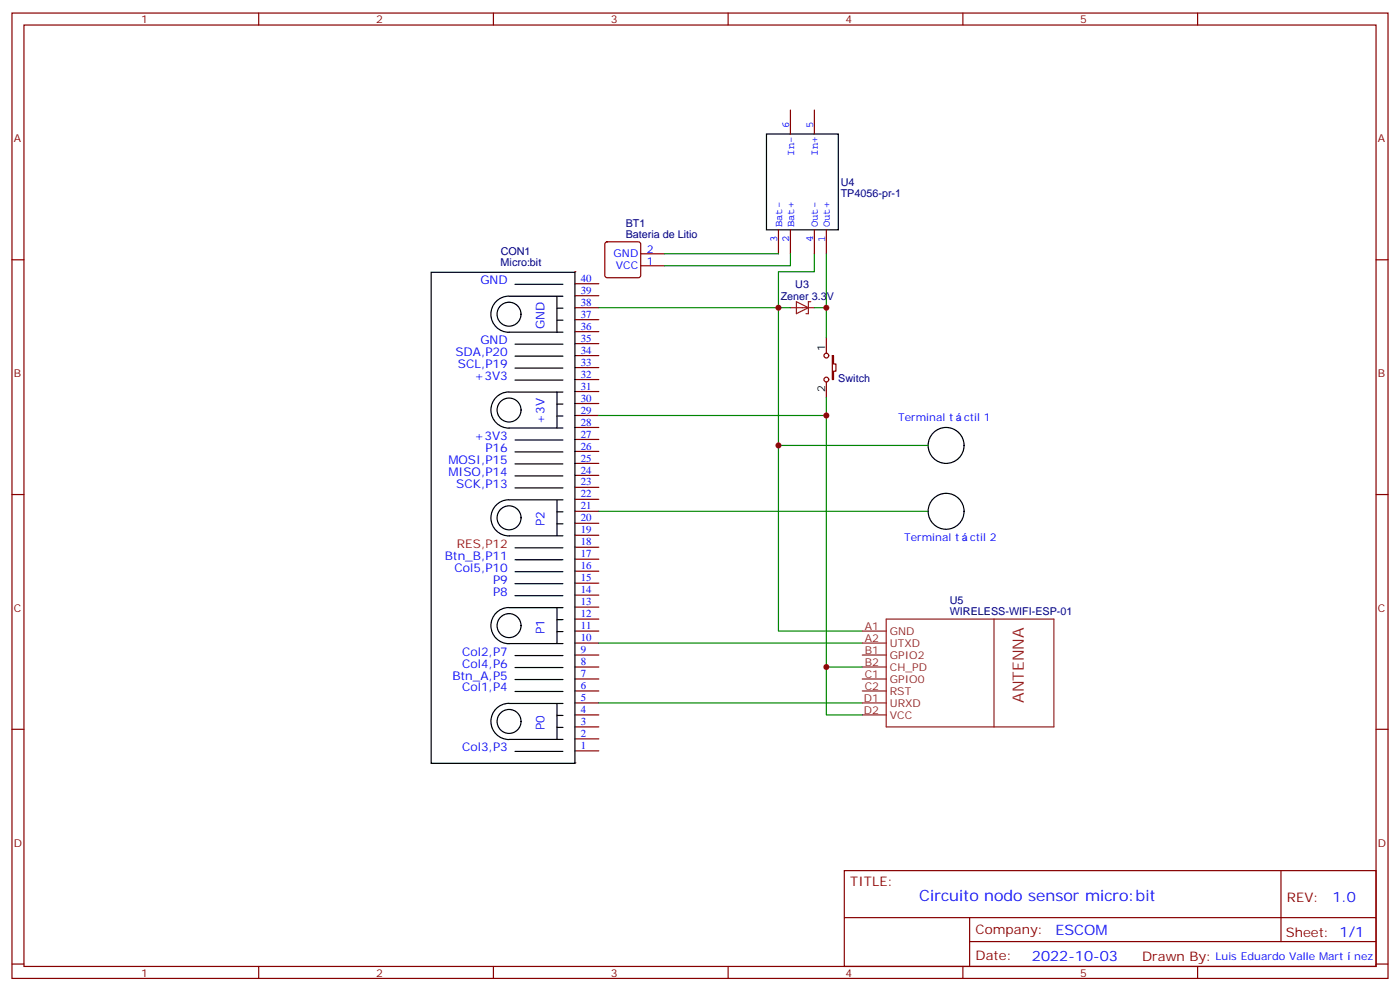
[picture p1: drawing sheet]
<svg xmlns="http://www.w3.org/2000/svg" width="412mm" height="292mm" viewBox="0 0 412 292" stroke-linecap="round" stroke-linejoin="round" font-family="sans-serif">
<g fill="none" stroke="#870000" stroke-width=".35">
<path d="M3.5 3.8h405.4v284.4h-405.4zM7.1 7.4h398.2v277.3h-398.2zM76.2 3.8v3.6M145.3 3.8v3.6M214.5 3.8v3.6M283.6 3.8v3.6M352.8 3.8v3.6M3.5 76.5h3.6M178.4 71.4l.5-.2h9.1l.5 .2 .2 .5v9.2l-.2 .5-.5 .2h-9.1l-.5-.2-.2-.5v-9.2zM188.7 78.3h7.1M188.7 74.8h7.1M405.3 76.5h3.6"/>
<path d="M169.3 83.6h7.1M169.3 87.1h7.1M169.3 90.6h7.1M169.3 94.2h7.1M169.3 97.7h7.1M243.4 99.4v4.6M169.3 101.2h7.1M169.3 104.7h7.1M169.3 108.3h7.1M169.3 111.8h7.1M169.3 115.3h7.1M169.3 118.9h7.1"/>
<path d="M243.4 112.5v4.6M245.2 104.7h.3v2.5h.7v2.1h-.7v2.5h-.3zM169.3 122.4h7.1M169.3 125.9h7.1M169.3 129.4h7.1M169.3 133h7.1M169.3 136.5h7.1M3.5 145.7h3.6M169.3 140h7.1M169.3 143.5h7.1M169.3 147.1h7.1M169.3 150.6h7.1"/>
<path d="M169.3 154.1h7.1M169.3 157.7h7.1M405.3 145.7h3.6M169.3 161.2h7.1M169.3 164.7h7.1M169.3 168.2h7.1M169.3 171.8h7.1M169.3 175.3h7.1M169.3 178.8h7.1M169.3 182.4h7.1M169.3 185.9h7.1M169.3 189.4h7.1"/>
<path d="M169.3 192.9h7.1M169.3 196.5h7.1M169.3 200h7.1M3.5 214.8h3.6M169.3 203.5h7.1M169.3 207h7.1M169.3 210.6h7.1M169.3 214.1h7.1M169.3 217.6h7.1M405.3 214.8h3.6M169.3 221.2h7.1M248.7 256.4h156.6v28.3h-156.6z"/>
<path d="M377.3 256.5v20.8M248.7 270.3h156.5M285.6 277.3h119.6M285.6 270.3v14.1M3.5 284h3.6M76.2 284.7v3.5M145.3 284.7v3.5M214.5 284.7v3.5M283.6 284.7v3.5M352.8 284.7v3.5M405.3 284h3.6"/>
<circle cx="243.4" cy="111.8" r=".71"/>
<circle cx="243.4" cy="104.7" r=".71"/>
</g>
<path d="M232.8 90.6h7.1M234.6 88.9l3.5 1.7-3.5 1.8zM238.8 88.9h-.7v3.5h-.7" fill="none" stroke="#8c2424" stroke-width=".35"/>
<g fill="#870000">
<circle cx="169.3" cy="80" r=".18"/>
<circle cx="169.3" cy="224.7" r=".18"/>
</g>
<g fill="none" stroke="#000" stroke-width=".35">
<path d="M225.8 39.5h21.1v28.2h-21.1zM127 80.2h42.3v144.6h-42.3zM149.9 87.2a5.3 5.3 0 0 0-5.3 5.4 5.3 5.3 0 0 0 5.4 5.3M149.9 97.8h15.9M149.9 87.3h15.9M151.7 83.7h14.1M164.1 94.3h1.7M164.1 90.8h1.7M164.1 87.3v10.5M149.9 115.4a5.3 5.3 0 0 0-5.3 5.4 5.3 5.3 0 0 0 5.4 5.3M150 115.5h15.8M151.7 101.4h14.1"/>
<path d="M151.7 104.9h14.1M151.7 108.4h14.1M151.7 112h14.1M164.1 115.5v10.6M164.1 119h1.7M150 126.1h15.8M151.7 129.6h14.1M151.7 133.1h14.1M151.7 136.6h14.1M164.1 122.5h1.7M149.9 147.2a5.3 5.3 0 0 0-5.3 5.4 5.3 5.3 0 0 0 5.4 5.3M150 147.2h15.8"/>
<path d="M150 157.8h15.8M151.7 140.2h14.1M151.7 143.7h14.1M164.1 147.2v10.6M164.1 150.8h1.7M164.1 154.3h1.7M149.9 178.9a5.3 5.3 0 0 0-5.3 5.4 5.3 5.3 0 0 0 5.4 5.3M150 179h15.8M151.7 161.3h14.1M151.7 164.9h14.1M151.7 168.4h14.1M151.7 171.9h14.1"/>
<path d="M151.7 175.5h14.1M164.1 179v10.6M150 189.6h15.8M151.7 196.6h14.1M151.7 193.1h14.1M164.1 182.5h1.7M164.1 186h1.7M149.9 207.2a5.3 5.3 0 0 0-5.3 5.4 5.3 5.3 0 0 0 5.4 5.2M150 207.2h15.8M150 217.8h15.8M151.7 203.7h14.1M151.7 200.1h14.1"/>
<path d="M164.1 207.2v10.6M164.1 210.7h1.7M164.1 214.3h1.7M151.7 221.3h14.1"/>
<circle cx="149.9" cy="92.5" r="3.5"/>
<circle cx="150" cy="120.8" r="3.5"/>
<circle cx="278.7" cy="131.2" r="5.3"/>
<circle cx="150" cy="152.5" r="3.5"/>
<circle cx="278.7" cy="150.6" r="5.3"/>
<circle cx="150" cy="184.3" r="3.5"/>
<circle cx="150" cy="212.5" r="3.5"/>
</g>
<g fill="none" stroke="#008700" stroke-width=".35">
<path d="M195.8 74.8h33.5M232.8 74.8v3.5h-37M239.9 74.8v5.2h-10.6v10.6h3.5M243.4 74.8v15.8h-3.5M176.4 90.6h52.9v95.3h24.7M243.4 90.6v8.8M243.4 117.1v5.3h-67M229.3 131.2h44.1M243.4 122.4v88.2h10.6M176.4 150.6h97M176.4 189.4h77.6M243.4 196.5h10.6"/>
<path d="M176.4 207h77.6"/>
</g>
<path d="M232.8 32.4v7.1M239.9 32.4v7.1M229.3 67.7v7.1M232.8 67.7v7.1M239.9 67.7v7.1M243.4 67.7v7.1" fill="none" stroke="#870000" stroke-width=".35"/>
<path d="M254 185.9h7.1M254 189.4h7.1M254 192.9h7.1M254 196.5h7.1M254 200h7.1M261.1 182.4h49.3v31.7h-49.3zM292.8 182.4v31.7M254 203.5h7.1M254 207h7.1M254 210.6h7.1" fill="none" stroke="#8c2424" stroke-width=".35"/>
<g fill="#c00">
<circle cx="243.4" cy="122.4" r=".88"/>
<circle cx="243.4" cy="196.5" r=".88"/>
<circle cx="229.3" cy="90.6" r=".88"/>
<circle cx="243.4" cy="90.6" r=".88"/>
<circle cx="229.3" cy="131.2" r=".88"/>
</g>
<text font-size="4.6" fill="#8d2323" x="301.6" y="207" transform="rotate(-90 301.6 207)">ANTENNA</text>
<text font-size="4.6" fill="#00f" x="270.8" y="265.5">Circuito nodo sensor micro:bit</text>
<g font-size="4.2" fill="#00f">
<text x="392.5" y="265.7">1.0</text>
<text x="310.9" y="275.3">ESCOM</text>
<text x="304" y="283.1">2022-10-03</text>
</g>
<g font-size="3.9" fill="#800">
<text x="250.5" y="261">TITLE:</text>
<text x="379.1" y="265.7">REV:</text>
<text x="287.4" y="275.2">Company:</text>
<text x="378.7" y="275.8">Sheet: 1/1</text>
<text x="287.4" y="282.9">Date:</text>
<text x="336.4" y="283">Drawn By:</text>
</g>
<g font-size="3.5" fill="#00f">
<text x="141.5" y="83.7">GND</text>
<text x="141.5" y="101.4">GND</text>
<text x="160.4" y="96.9" transform="rotate(-90 160.4 96.9)">GND</text>
<text x="134.2" y="104.9">SDA,P20</text>
<text x="134.9" y="108.4">SCL,P19</text>
<text x="139.8" y="112">+3V3</text>
<text x="160.4" y="124.8" transform="rotate(-90 160.4 124.8)">+3V</text>
<text x="139.8" y="129.6">+3V3</text>
<text x="132.1" y="136.6">MOSI,P15</text>
<text x="143" y="133.1">P16</text>
<text x="132.1" y="140.2">MISO,P14</text>
<text x="134.4" y="143.7">SCK,P13</text>
<text x="160.4" y="155" transform="rotate(-90 160.4 155)">P2</text>
<text x="131" y="164.9">Btn_B,P11</text>
<text x="133.9" y="168.4">Col5,P10</text>
<text x="145.2" y="171.9">P9</text>
<text x="145.2" y="175.5">P8</text>
<text x="160.4" y="186.7" transform="rotate(-90 160.4 186.7)">P1</text>
<text x="136.1" y="193.1">Col2,P7</text>
<text x="136.1" y="196.6">Col4,P6</text>
<text x="133.3" y="200.1">Btn_A,P5</text>
<text x="136.1" y="203.7">Col1,P4</text>
<text x="160.4" y="215" transform="rotate(-90 160.4 215)">P0</text>
<text x="136.1" y="221.3">Col3,P3</text>
</g>
<text font-size="3.5" fill="#f00" x="134.6" y="161.3">RES,P12</text>
<g font-size="3.2" fill="#800">
<text x="41.6" y="6.8">1</text>
<text x="110.8" y="6.8">2</text>
<text x="179.9" y="6.8">3</text>
<text x="249.1" y="6.8">4</text>
<text x="318.2" y="6.8">5</text>
<text x="4.1" y="41.9">A</text>
<text x="405.9" y="41.9">A</text>
<text x="4.1" y="111.1">B</text>
<text x="405.9" y="111.1">B</text>
<text x="4.1" y="180.2">C</text>
<text x="405.9" y="180.2">C</text>
<text x="4.1" y="249.4">D</text>
<text x="405.9" y="249.4">D</text>
<text x="41.6" y="287.7">1</text>
<text x="110.8" y="287.7">2</text>
<text x="179.9" y="287.7">3</text>
<text x="249.1" y="287.7">4</text>
<text x="318.2" y="287.7">5</text>
</g>
<g font-size="3.2" fill="#00f">
<text x="232.5" y="37.7" transform="rotate(-90 232.5 37.7)">6</text>
<text x="239.5" y="37.7" transform="rotate(-90 239.5 37.7)">5</text>
<text x="233.9" y="45.9" transform="rotate(-90 233.9 45.9)">In-</text>
<text x="240.9" y="45.9" transform="rotate(-90 240.9 45.9)">In+</text>
<text x="229" y="71.4" transform="rotate(-90 229 71.4)">3</text>
<text x="230.4" y="67" transform="rotate(-90 230.4 67)">Bat-</text>
<text x="232.5" y="71.4" transform="rotate(-90 232.5 71.4)">2</text>
<text x="233.9" y="67" transform="rotate(-90 233.9 67)">Bat+</text>
<text x="239.5" y="71.4" transform="rotate(-90 239.5 71.4)">4</text>
<text x="240.9" y="67" transform="rotate(-90 240.9 67)">Out-</text>
<text x="243.1" y="71.4" transform="rotate(-90 243.1 71.4)">1</text>
<text x="244.5" y="67" transform="rotate(-90 244.5 67)">Out+</text>
<text x="180.7" y="75.8">GND</text>
<text x="190.5" y="77.9">1</text>
<text x="190.5" y="74.4">2</text>
<text x="171.1" y="83">40</text>
<text x="181.4" y="79.3">VCC</text>
<text x="171.1" y="86.6">39</text>
<text x="171.1" y="90.1">38</text>
<text x="171.1" y="93.6">37</text>
<text x="171.1" y="97.1">36</text>
<text x="171.1" y="100.7">35</text>
<text x="171.1" y="104.2">34</text>
<text x="171.1" y="107.7">33</text>
<text x="171.1" y="111.2">32</text>
<text x="171.1" y="114.8">31</text>
<text x="171.1" y="118.3">30</text>
<text x="171.1" y="121.8">29</text>
<text x="171.1" y="125.4">28</text>
<text x="264.6" y="124.1">Terminal t</text>
<text x="284.1" y="124.1">ctil 1</text>
<text x="171.1" y="128.9">27</text>
<text x="171.1" y="132.4">26</text>
<text x="171.1" y="135.9">25</text>
<text x="171.1" y="139.5">24</text>
<text x="171.1" y="143">23</text>
<text x="171.1" y="146.5">22</text>
<text x="171.1" y="150.1">21</text>
<text x="171.1" y="153.6">20</text>
<text x="171.1" y="157.1">19</text>
<text x="171.1" y="160.6">18</text>
<text x="266.3" y="159.4">Terminal t</text>
<text x="285.8" y="159.4">ctil 2</text>
<text x="171.1" y="164.2">17</text>
<text x="171.1" y="167.7">16</text>
<text x="171.1" y="171.2">15</text>
<text x="171.1" y="174.7">14</text>
<text x="171.1" y="178.3">13</text>
<text x="171.1" y="181.8">12</text>
<text x="171.1" y="185.3">11</text>
<text x="171.1" y="188.9">10</text>
<text x="171.1" y="192.4">9</text>
<text x="171.1" y="195.9">8</text>
<text x="171.1" y="199.4">7</text>
<text x="171.1" y="203">6</text>
<text x="171.1" y="206.5">5</text>
<text x="171.1" y="210">4</text>
<text x="171.1" y="213.6">3</text>
<text x="171.1" y="217.1">2</text>
<text x="171.1" y="220.6">1</text>
<text x="358.1" y="282.9">Luis Eduardo Valle Mart</text>
<text x="398.9" y="282.9">nez</text>
</g>
<g font-size="3.2" fill="#000080">
<text x="247.6" y="57.9">TP4056-pr-1</text>
<text x="247.6" y="54.7">U4</text>
<text x="184.3" y="70.2">Bateria de Litio</text>
<text x="184.3" y="67">BT1</text>
<text x="147.5" y="75.1">CON1</text>
<text x="147.5" y="78.3">Micro:bit</text>
<text x="230" y="88.2">Zener 3.3V</text>
<text x="234.3" y="84.7">U3</text>
<text x="246.9" y="112.6">Switch</text>
<text x="279.8" y="178">U5</text>
<text x="279.8" y="181.2">WIRELESS-WIFI-ESP-01</text>
</g>
<g font-size="3.2">
<text x="243.1" y="103.3" transform="rotate(-90 243.1 103.3)">1</text>
<text x="243.1" y="115.6" transform="rotate(-90 243.1 115.6)">2</text>
</g>
<g font-size="3.2" fill="#8d2323">
<text x="254.8" y="185.5">A1</text>
<text x="254.8" y="189.1">A2</text>
<text x="262.1" y="186.9">GND</text>
<text x="262.1" y="190.5">UTXD</text>
<text x="254.7" y="192.6">B1</text>
<text x="254.7" y="196.1">B2</text>
<text x="262.1" y="194">GPIO2</text>
<text x="262.1" y="197.5">CH_PD</text>
<text x="254.7" y="199.6">C1</text>
<text x="254.7" y="203.2">C2</text>
<text x="262.1" y="201">GPIO0</text>
<text x="254.5" y="206.7">D1</text>
<text x="262.1" y="204.6">RST</text>
<text x="262.1" y="208.1">URXD</text>
<text x="254.5" y="210.2">D2</text>
<text x="262.1" y="211.6">VCC</text>
</g>
</svg>
